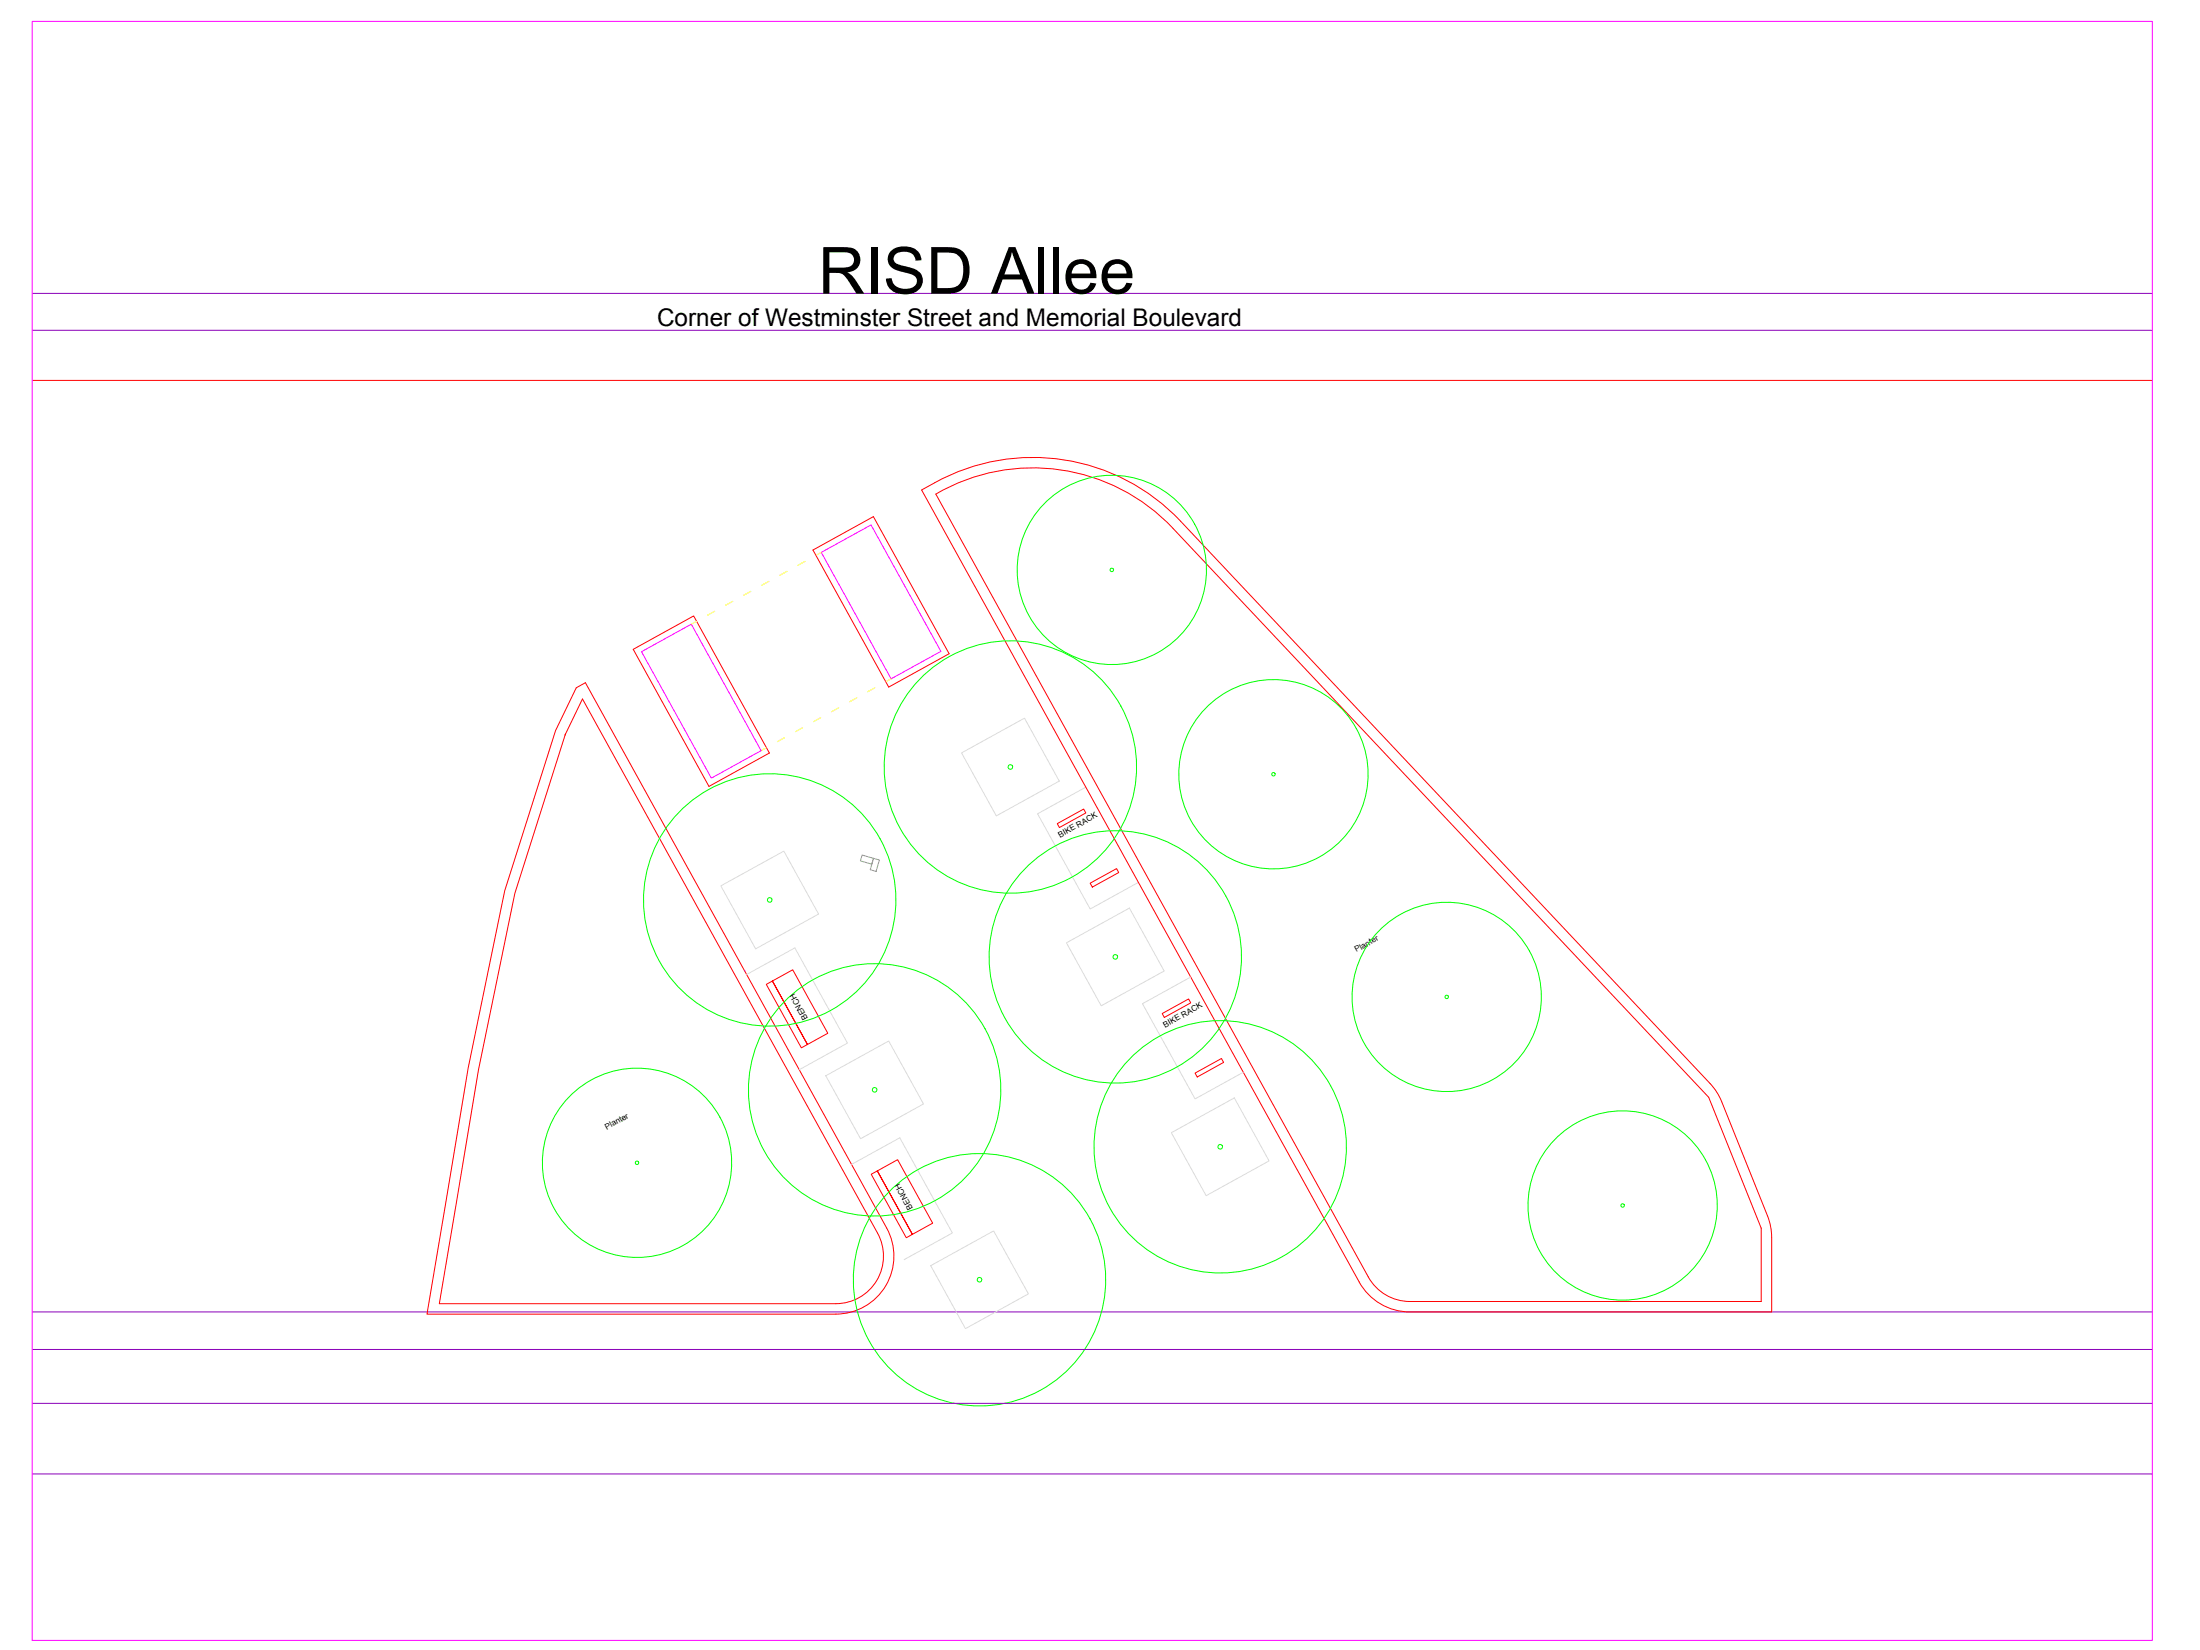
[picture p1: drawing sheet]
<svg xmlns="http://www.w3.org/2000/svg" width="1219mm" height="914mm" viewBox="0 0 1219 914" stroke-linecap="round" stroke-linejoin="round" font-family="sans-serif">
<!-- layer: HIDDEN -->
<path d="M18 163h1175M18 183h1175M18 727h1175M18 748h1175M18 778h1175M18 817h1175" fill="none" stroke="#8a00b8" stroke-width=".55"/>
<!-- layer: Edge -->
<g fill="none" stroke="#f00" stroke-width=".55">
<path d="M18 211h1175M511 272a113 113 0 0 1 143 17l295 313 5 8 27 68 1 8v41h-201a32 32 0 0 1-28-17zM519 274a107 107 0 0 1 131 19l297 315 29 73v40h-195a26 26 0 0 1-23-13zM451 305l33-19 42 76-33 19zM351 360l33-19 42 76-33 19zM319 381l5-3 167 303a32 32 0 0 1-28 47h-226l22-136 21-98 28-89zM313 407l-28 88-20 98-22 129h220a26 26 0 0 0 23-39l-163-296-10 20M586 456l15-8 1 3-15 8zM604 489l15-8 1 3-15 8zM425 546l14-9 20 36-12 6-19-35 19 35-3 2zM644 562l15-8 1 2-15 8zM662 595l15-8 1 2-15 8z"/>
<path d="M483 651l14-8 20 35-11 6-20-35 20 35-4 2z"/>
</g>
<!-- layer: Details -->
<path d="M533 417l35-19 19 35-35 19zM602 436l-27 15 29 53 27-15M399 491l35-19 20 35-35 19zM591 522l35-19 19 35-35 19zM414 540l26-15 30 53-27 15M660 541l-27 15 29 53 27-15M458 596l35-19 19 35-35 19zM649 628l35-20 19 35-35 20zM472 645l27-14 29 52-27 15M516 701l35-19 19 35-35 19z" fill="none" stroke="#dcdcdc" stroke-width=".55"/>
<!-- layer: Poche -->
<path d="M18 12h1175v897h-1175zM455 306l28-15 38 70-27 15zM356 361l27-15 39 70-28 15zM413 538h.1" fill="none" stroke="#f0f" stroke-width=".55"/>
<!-- layer: Hatch and Paving -->
<path d="M478 474l6 2-1 3-6-2zM484 476l3 1-2 6-3-1z" fill="none" stroke="#989898" stroke-width=".55"/>
<!-- layer: Trees -->
<g fill="none" stroke="#0f0" stroke-width=".55">
<circle cx="616" cy="316" r="52"/>
<circle cx="616" cy="316" r="1"/>
<circle cx="560" cy="425" r="70"/>
<circle cx="560" cy="425" r="1.3"/>
<circle cx="706" cy="429" r="52"/>
<circle cx="706" cy="429" r="1"/>
<circle cx="427" cy="499" r="70"/>
<circle cx="427" cy="499" r="1.3"/>
<circle cx="618" cy="530" r="70"/>
<circle cx="618" cy="530" r="1.3"/>
<circle cx="802" cy="552" r="52"/>
<circle cx="802" cy="552" r="1"/>
<circle cx="485" cy="604" r="70"/>
<circle cx="485" cy="604" r="1.3"/>
<circle cx="676" cy="636" r="70"/>
<circle cx="676" cy="636" r="1.3"/>
<circle cx="353" cy="644" r="52"/>
<circle cx="353" cy="644" r="1"/>
<circle cx="899" cy="668" r="52"/>
<circle cx="899" cy="668" r="1"/>
<circle cx="543" cy="709" r="70"/>
<circle cx="543" cy="709" r="1.3"/>
</g>
<!-- layer: Above -->
<g fill="none" stroke="#ff0" stroke-width=".55">
<path d="M436 317l-4 2M446 311l-4 2M455 306l-3 2M396 339l-4 2M406 333l-4 2M416 328l-4 2M426 322l-4 2M386 344l-3 2M494 376l-3 2M455 398l-4 2M465 392l-4 2M475 387l-4 2"/>
<path d="M485 381l-4 2M425 414l-3 2M435 409l-4 2M445 403l-4 2"/>
</g>
<text font-size="35.9" x="453" y="163">RISD Allee</text>
<text font-size="13.5" x="364" y="180">Corner of Westminster Street and Memorial Boulevard</text>
<g font-size="4.5">
<text x="588" y="464" transform="rotate(-29 588 464)">BIKE RACK</text>
<text x="752" y="528" transform="rotate(-29 752 528)">Planter</text>
<text x="448" y="564" transform="rotate(-119 448 564)">BENCH</text>
<text x="646" y="569" transform="rotate(-29 646 569)">BIKE RACK</text>
<text x="336" y="626" transform="rotate(-29 336 626)">Planter</text>
<text x="506" y="669" transform="rotate(-119 506 669)">BENCH</text>
</g>
</svg>
